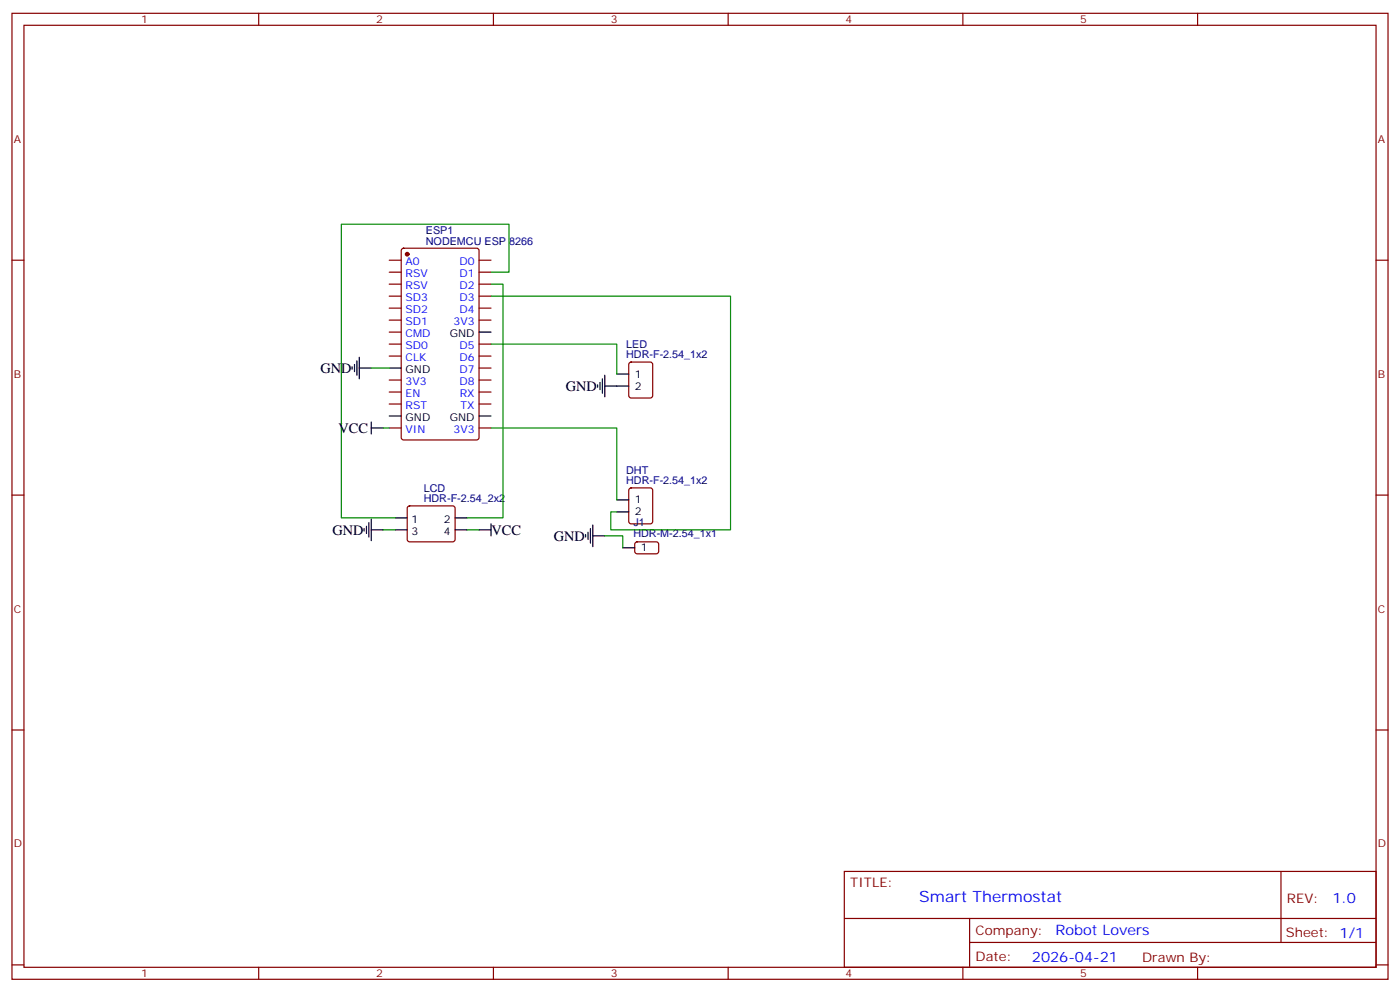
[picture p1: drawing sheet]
<svg xmlns="http://www.w3.org/2000/svg" width="412mm" height="292mm" viewBox="0 0 412 292" stroke-linecap="round" stroke-linejoin="round" font-family="sans-serif">
<g fill="none" stroke="#870000" stroke-width=".35">
<path d="M3.5 3.9h405.4v284.4h-405.4zM7.1 7.4h398.2v277.3h-398.2zM76.2 3.9v3.5M145.3 3.9v3.5M214.5 3.9v3.5M283.6 3.9v3.5M352.8 3.9v3.5M3.5 76.6h3.6M114.7 76.6h3.5M118.4 73.3l.5-.2h21.5l.7 .4v55.3l-.5 .6-21.7 .1-.7-.5v-55.2zM141.1 76.6h3.5M405.3 76.6h3.6"/>
<path d="M114.7 80.1h3.5M114.7 83.6h3.5M114.7 87.2h3.5M114.7 90.7h3.5M114.7 94.2h3.5M114.7 97.8h3.5M141.1 80.1h3.5M141.1 83.6h3.5M141.1 87.2h3.5M141.1 90.7h3.5M141.1 94.2h3.5M114.7 101.3h3.5"/>
<path d="M114.7 104.8h3.5M114.7 111.9h3.5M114.7 115.4h3.5M114.7 118.9h3.5M141.1 101.3h3.5M141.1 104.8h3.5M141.1 111.9h3.5M141.1 115.4h3.5M141.1 118.9h3.5M141.1 108.3h3.5M185.4 106.8l.5-.2h5.7l.6 .4 .1 9.5-.5 .6-5.9 .1-.6-.5-.1-9.4zM114.7 126h3.5"/>
<path d="M141.1 126h3.5M3.5 145.7h3.6M120.2 149.1l.4-.2h12.7l.5 .2 .3 .5-.1 9.5-.7 .4-12.9-.1-.5-.6v-9.2zM185.4 143.8l.5-.2h5.7l.6 .4 .1 9.5-.5 .6-5.9 .1-.6-.5-.1-9.4zM187.2 159.7l.5-.2h5.9l.4 .7v2.4l-.7 .4h-5.9l-.4-.7v-2.1zM405.3 145.7h3.6M3.5 214.9h3.6M405.3 214.9h3.6M248.7 256.5h156.6v28.2h-156.6zM377.3 256.5v20.9M248.7 270.4h156.5M285.6 277.4h119.6"/>
<path d="M285.6 270.4v14.1M3.5 284h3.6M76.2 284.7v3.6M145.3 284.7v3.6M214.5 284.7v3.6M283.6 284.7v3.6M352.8 284.7v3.6M405.3 284h3.6"/>
</g>
<circle cx="119.9" cy="74.8" r=".53" fill="#870000" stroke="#870000" stroke-width=".35"/>
<g fill="none" stroke="#000" stroke-width=".35">
<path d="M141.1 97.8h3.5M103.7 108v.7M104.4 107.3v2.1M105.1 106.2v4.3M105.8 108.3h3.6M105.8 105.2v6.3M114.7 108.3h3.5M176 113.3v.7M176.7 112.6v2.1M177.4 111.5v4.2M178.2 113.6h7M178.2 110.5v6.3"/>
<path d="M181.7 110.1h3.5M109.4 124.2v3.5M109.4 126h3.5M114.7 122.4h3.5M141.1 122.4h3.5M107.2 155.6v.7M107.9 154.9v2.1M108.7 153.8v4.3M109.4 156h3.5M109.4 152.8v6.3M116.4 152.4h3.5M116.4 156h3.5"/>
<path d="M134.1 152.4h3.5M134.1 156h3.5M141.1 156h3.5M144.6 154.2v3.5M172.5 157.4v.7M173.2 156.7v2.1M173.9 155.6v4.2M174.6 157.7h3.6M174.6 154.6v6.3M181.7 147.1h3.5M181.7 150.7h3.5M183.4 161.3h3.6"/>
</g>
<path d="M144.6 80.1h5.3v-14.1h-49.4v86.4h15.9M144.6 83.6h3.6v68.8h-10.6M144.6 87.2h70.6v68.8h-35.3v-5.3h1.8M109.4 108.3h5.3M144.6 101.3h37.1v8.8M112.9 126h1.8M144.6 126h37.1v21.1M112.9 156h3.5M137.6 156h3.5M178.2 157.7h5.2v3.6" fill="none" stroke="#008700" stroke-width=".35"/>
<text font-size="4.6" fill="#00f" x="270.8" y="265.5">Smart Thermostat</text>
<g font-size="4.2">
<text x="94.4" y="109.8">GND</text>
<text x="166.7" y="115.1">GND</text>
<text x="99.7" y="127.5">VCC</text>
<text x="97.9" y="157.4">GND</text>
<text x="144.8" y="157.4">VCC</text>
<text x="163.2" y="159.2">GND</text>
</g>
<g font-size="4.2" fill="#00f">
<text x="392.5" y="265.8">1.0</text>
<text x="310.9" y="275.3">Robot Lovers</text>
<text x="304" y="283.1">2026-04-21</text>
</g>
<g font-size="3.9" fill="#800">
<text x="250.5" y="261.1">TITLE:</text>
<text x="379.1" y="265.8">REV:</text>
<text x="287.4" y="275.3">Company:</text>
<text x="378.7" y="275.9">Sheet: 1/1</text>
<text x="287.4" y="283">Date:</text>
<text x="336.4" y="283.1">Drawn By:</text>
</g>
<g font-size="3.2" fill="#800">
<text x="41.6" y="6.9">1</text>
<text x="110.8" y="6.9">2</text>
<text x="179.9" y="6.9">3</text>
<text x="249.1" y="6.9">4</text>
<text x="318.2" y="6.9">5</text>
<text x="4.1" y="42">A</text>
<text x="405.9" y="42">A</text>
<text x="4.1" y="111.2">B</text>
<text x="405.9" y="111.2">B</text>
<text x="4.1" y="180.3">C</text>
<text x="405.9" y="180.3">C</text>
<text x="4.1" y="249.4">D</text>
<text x="405.9" y="249.4">D</text>
<text x="41.6" y="287.7">1</text>
<text x="110.8" y="287.7">2</text>
<text x="179.9" y="287.7">3</text>
<text x="249.1" y="287.7">4</text>
<text x="318.2" y="287.7">5</text>
</g>
<g font-size="3.2" fill="#000080">
<text x="125.4" y="68.8">ESP1</text>
<text x="125.4" y="72">NODEMCU ESP 8266</text>
<text x="184.4" y="105.5">HDR-F-2.54_1x2</text>
<text x="184.4" y="102.4">LED</text>
<text x="184.4" y="142.6">HDR-F-2.54_1x2</text>
<text x="184.4" y="139.4">DHT</text>
<text x="124.8" y="147.8">HDR-F-2.54_2x2</text>
<text x="124.8" y="144.7">LCD</text>
<text x="186.6" y="154.8">J1</text>
<text x="186.6" y="158">HDR-M-2.54_1x1</text>
</g>
<g font-size="3.2" fill="#00f">
<text x="119.5" y="78">A0</text>
<text x="135.3" y="78">D0</text>
<text x="119.5" y="81.5">RSV</text>
<text x="135.3" y="81.5">D1</text>
<text x="119.5" y="85.1">RSV</text>
<text x="119.5" y="88.6">SD3</text>
<text x="135.3" y="88.6">D3</text>
<text x="135.3" y="85.1">D2</text>
<text x="119.5" y="92.1">SD2</text>
<text x="119.5" y="95.6">SD1</text>
<text x="133.6" y="95.6">3V3</text>
<text x="135.3" y="92.1">D4</text>
<text x="119.5" y="99.2">CMD</text>
<text x="119.5" y="102.7">SD0</text>
<text x="119.5" y="106.2">CLK</text>
<text x="135.3" y="106.2">D6</text>
<text x="135.3" y="102.7">D5</text>
<text x="119.5" y="113.3">3V3</text>
<text x="135.3" y="113.3">D8</text>
<text x="135.3" y="109.7">D7</text>
<text x="119.5" y="116.8">EN</text>
<text x="135.4" y="116.8">RX</text>
<text x="119.5" y="120.3">RST</text>
<text x="135.7" y="120.3">TX</text>
<text x="119.5" y="127.4">VIN</text>
<text x="133.6" y="127.4">3V3</text>
</g>
<g font-size="3.2">
<text x="132.5" y="99.2">GND</text>
<text x="119.5" y="109.7">GND</text>
<text x="187" y="111.2">1</text>
<text x="187" y="114.7">2</text>
<text x="119.5" y="123.9">GND</text>
<text x="132.5" y="123.9">GND</text>
<text x="187" y="148.2">1</text>
<text x="121.2" y="153.8">1</text>
<text x="130.7" y="153.8">2</text>
<text x="187" y="151.7">2</text>
<text x="121.2" y="157.4">3</text>
<text x="130.7" y="157.4">4</text>
<text x="188.7" y="162.3">1</text>
</g>
</svg>
